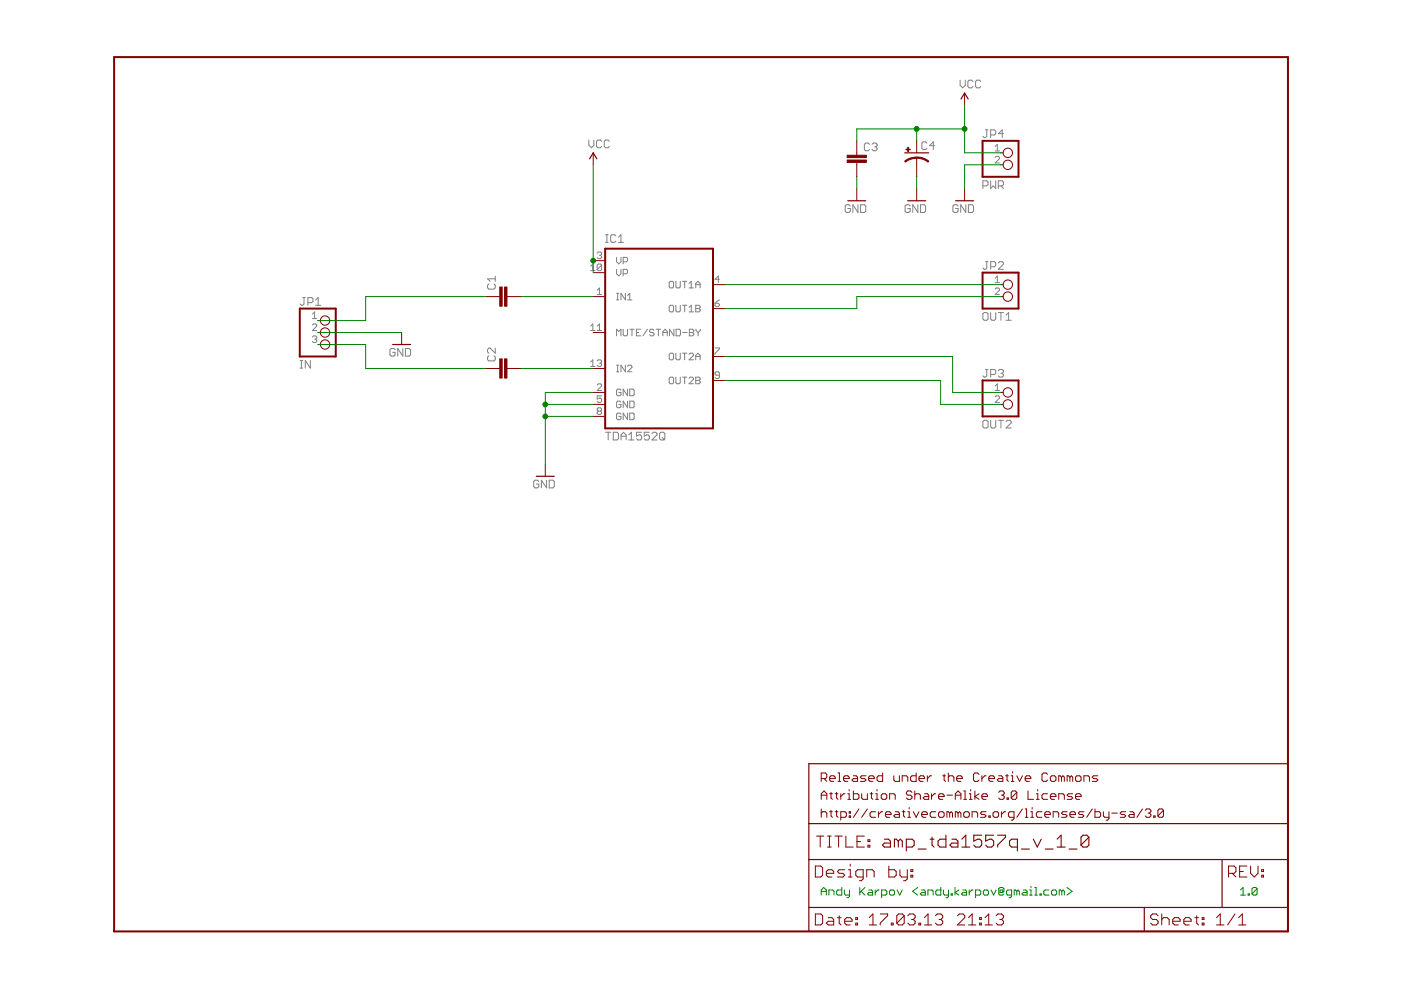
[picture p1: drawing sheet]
<?xml version="1.0" encoding="utf-8"?>
<!DOCTYPE eagle SYSTEM "eagle.dtd">
<!--
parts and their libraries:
SparkFun-Aesthetics: Licensing: CC v3.0 Share-Alike You are welcome to use this library for commercial purposes.
-->
<eagle version="6.4">
<drawing>
<settings>
<setting alwaysvectorfont="yes"/>
<setting verticaltext="up"/>
</settings>
<grid distance="0.1" unitdist="inch" unit="inch" style="lines" multiple="1" display="no" altdistance="0.01" altunitdist="inch" altunit="inch"/>
<schematic xreflabel="%F%N/%S.%C%R" xrefpart="/%S.%C%R">
<libraries>
<library name="SparkFun-Aesthetics">
<symbols>
<symbol name="LETTER_L">
<wire x1="0" y1="185.42" x2="248.92" y2="185.42" width="0.4064" layer="94"/>
<wire x1="248.92" y1="185.42" x2="248.92" y2="0" width="0.4064" layer="94"/>
<wire x1="0" y1="185.42" x2="0" y2="0" width="0.4064" layer="94"/>
<wire x1="0" y1="0" x2="248.92" y2="0" width="0.4064" layer="94"/>
</symbol>
<symbol name="DOCFIELD">
<wire x1="0" y1="0" x2="71.12" y2="0" width="0.254" layer="94"/>
<wire x1="101.6" y1="15.24" x2="87.63" y2="15.24" width="0.254" layer="94"/>
<wire x1="0" y1="0" x2="0" y2="5.08" width="0.254" layer="94"/>
<wire x1="0" y1="5.08" x2="71.12" y2="5.08" width="0.254" layer="94"/>
<wire x1="0" y1="5.08" x2="0" y2="15.24" width="0.254" layer="94"/>
<wire x1="101.6" y1="15.24" x2="101.6" y2="5.08" width="0.254" layer="94"/>
<wire x1="71.12" y1="5.08" x2="71.12" y2="0" width="0.254" layer="94"/>
<wire x1="71.12" y1="5.08" x2="87.63" y2="5.08" width="0.254" layer="94"/>
<wire x1="71.12" y1="0" x2="101.6" y2="0" width="0.254" layer="94"/>
<wire x1="87.63" y1="15.24" x2="87.63" y2="5.08" width="0.254" layer="94"/>
<wire x1="87.63" y1="15.24" x2="0" y2="15.24" width="0.254" layer="94"/>
<wire x1="87.63" y1="5.08" x2="101.6" y2="5.08" width="0.254" layer="94"/>
<wire x1="101.6" y1="5.08" x2="101.6" y2="0" width="0.254" layer="94"/>
<wire x1="0" y1="15.24" x2="0" y2="22.86" width="0.254" layer="94"/>
<wire x1="101.6" y1="35.56" x2="0" y2="35.56" width="0.254" layer="94"/>
<wire x1="101.6" y1="35.56" x2="101.6" y2="22.86" width="0.254" layer="94"/>
<wire x1="0" y1="22.86" x2="101.6" y2="22.86" width="0.254" layer="94"/>
<wire x1="0" y1="22.86" x2="0" y2="35.56" width="0.254" layer="94"/>
<wire x1="101.6" y1="22.86" x2="101.6" y2="15.24" width="0.254" layer="94"/>
<text x="1.27" y="1.27" size="2.54" layer="94" font="vector">Date:</text>
<text x="12.7" y="1.27" size="2.54" layer="94" font="vector">&gt;LAST_DATE_TIME</text>
<text x="72.39" y="1.27" size="2.54" layer="94" font="vector">Sheet:</text>
<text x="86.36" y="1.27" size="2.54" layer="94" font="vector">&gt;SHEET</text>
<text x="88.9" y="11.43" size="2.54" layer="94" font="vector">REV:</text>
<text x="1.524" y="17.78" size="2.54" layer="94" font="vector">TITLE:</text>
<text x="15.494" y="17.78" size="2.7432" layer="94" font="vector">&gt;DRAWING_NAME</text>
<text x="2.54" y="31.75" size="1.9304" layer="94">Released under the Creative Commons</text>
<text x="2.54" y="27.94" size="1.9304" layer="94">Attribution Share-Alike 3.0 License</text>
<text x="2.54" y="24.13" size="1.9304" layer="94">http://creativecommons.org/licenses/by-sa/3.0</text>
<text x="1.27" y="11.43" size="2.54" layer="94">Design by:</text>
</symbol>
<symbol name="DGND">
<wire x1="-1.905" y1="0" x2="1.905" y2="0" width="0.254" layer="94"/>
<text x="-2.54" y="-2.54" size="1.778" layer="96">&gt;VALUE</text>
<pin name="GND" x="0" y="2.54" visible="off" length="short" direction="sup" rot="R270"/>
</symbol>
<symbol name="VCC2">
<wire x1="0.762" y1="1.27" x2="0" y2="2.54" width="0.254" layer="94"/>
<wire x1="0" y1="2.54" x2="-0.762" y2="1.27" width="0.254" layer="94"/>
<text x="-1.016" y="3.556" size="1.778" layer="96">&gt;VALUE</text>
<pin name="VCC" x="0" y="0" visible="off" length="short" direction="sup" rot="R90"/>
</symbol>
</symbols>
<devicesets>
<deviceset name="FRAME-LETTER" prefix="FRAME">
<gates>
<gate name="G$1" symbol="LETTER_L" x="0" y="0"/>
<gate name="G$2" symbol="DOCFIELD" x="147.32" y="0" addlevel="must"/>
</gates>
<devices>
<device name="" package="CREATIVE_COMMONS">
<technologies>
<technology name=""/>
</technologies>
</device>
</devices>
</deviceset>
<deviceset name="GND" prefix="GND">
<gates>
<gate name="1" symbol="DGND" x="0" y="0"/>
</gates>
<devices>
<device name="">
<technologies>
<technology name=""/>
</technologies>
</device>
</devices>
</deviceset>
<deviceset name="VCC" prefix="SUPPLY">
<gates>
<gate name="1" symbol="VCC2" x="0" y="0"/>
</gates>
<devices>
<device name="">
<technologies>
<technology name=""/>
</technologies>
</device>
</devices>
</deviceset>
</devicesets>
</library>
<library name="philips-semiconductors">
<symbols>
<symbol name="TDA1552Q">
<pin name="IN1" x="-12.7" y="7.62" length="short" direction="in"/>
<pin name="IN2" x="-12.7" y="-7.62" length="short" direction="in"/>
<pin name="VP@1" x="-12.7" y="15.24" length="short" direction="in"/>
<pin name="VP@2" x="-12.7" y="12.7" length="short" direction="in"/>
<pin name="MUTE/STAND-BY" x="-12.7" y="0" length="short" direction="in"/>
<pin name="GND@1" x="-12.7" y="-12.7" length="short" direction="pwr"/>
<pin name="GND@2" x="-12.7" y="-15.24" length="short" direction="pwr"/>
<pin name="OUT1A" x="15.24" y="10.16" length="short" direction="out" rot="R180"/>
<pin name="OUT1B" x="15.24" y="5.08" length="short" direction="out" rot="R180"/>
<pin name="OUT2A" x="15.24" y="-5.08" length="short" direction="out" rot="R180"/>
<pin name="OUT2B" x="15.24" y="-10.16" length="short" direction="out" rot="R180"/>
<wire x1="-10.16" y1="17.78" x2="12.7" y2="17.78" width="0.4064" layer="94"/>
<wire x1="12.7" y1="17.78" x2="12.7" y2="-20.32" width="0.4064" layer="94"/>
<wire x1="12.7" y1="-20.32" x2="-10.16" y2="-20.32" width="0.4064" layer="94"/>
<wire x1="-10.16" y1="-20.32" x2="-10.16" y2="17.78" width="0.4064" layer="94"/>
<text x="-10.16" y="19.05" size="1.778" layer="95">&gt;NAME</text>
<text x="-10.16" y="-22.86" size="1.778" layer="96">&gt;VALUE</text>
<pin name="GND@3" x="-12.7" y="-17.78" length="short" direction="pwr"/>
</symbol>
</symbols>
<devicesets>
<deviceset name="TDA1552Q" prefix="IC">
<gates>
<gate name="G$1" symbol="TDA1552Q" x="0" y="0"/>
</gates>
<devices>
<device name="" package="MULTIWAT-SIL13">
<connects>
<connect gate="G$1" pin="GND@1" pad="2"/>
<connect gate="G$1" pin="GND@2" pad="5"/>
<connect gate="G$1" pin="GND@3" pad="8"/>
<connect gate="G$1" pin="IN1" pad="1"/>
<connect gate="G$1" pin="IN2" pad="13"/>
<connect gate="G$1" pin="MUTE/STAND-BY" pad="11"/>
<connect gate="G$1" pin="OUT1A" pad="4"/>
<connect gate="G$1" pin="OUT1B" pad="6"/>
<connect gate="G$1" pin="OUT2A" pad="7"/>
<connect gate="G$1" pin="OUT2B" pad="9"/>
<connect gate="G$1" pin="VP@1" pad="3"/>
<connect gate="G$1" pin="VP@2" pad="10"/>
</connects>
<technologies>
<technology name=""/>
</technologies>
</device>
</devices>
</deviceset>
</devicesets>
</library>
<library name="SparkFun-Capacitors">
<symbols>
<symbol name="CAP">
<wire x1="0" y1="2.54" x2="0" y2="2.032" width="0.1524" layer="94"/>
<wire x1="0" y1="0" x2="0" y2="0.508" width="0.1524" layer="94"/>
<text x="1.524" y="2.921" size="1.778" layer="95">&gt;NAME</text>
<text x="1.524" y="-2.159" size="1.778" layer="96">&gt;VALUE</text>
<rectangle x1="-2.032" y1="0.508" x2="2.032" y2="1.016" layer="94"/>
<rectangle x1="-2.032" y1="1.524" x2="2.032" y2="2.032" layer="94"/>
<pin name="1" x="0" y="5.08" visible="off" length="short" direction="pas" swaplevel="1" rot="R270"/>
<pin name="2" x="0" y="-2.54" visible="off" length="short" direction="pas" swaplevel="1" rot="R90"/>
</symbol>
<symbol name="CAP_POL">
<wire x1="-2.54" y1="0" x2="2.54" y2="0" width="0.254" layer="94"/>
<wire x1="0" y1="-1.016" x2="0" y2="-2.54" width="0.1524" layer="94"/>
<wire x1="0" y1="-1" x2="2.4892" y2="-1.8542" width="0.254" layer="94" curve="-37.878202" cap="flat"/>
<wire x1="-2.4669" y1="-1.8504" x2="0" y2="-1.0161" width="0.254" layer="94" curve="-37.376341" cap="flat"/>
<text x="1.016" y="0.635" size="1.778" layer="95">&gt;NAME</text>
<text x="1.016" y="-4.191" size="1.778" layer="96">&gt;VALUE</text>
<rectangle x1="-2.253" y1="0.668" x2="-1.364" y2="0.795" layer="94"/>
<rectangle x1="-1.872" y1="0.287" x2="-1.745" y2="1.176" layer="94"/>
<pin name="+" x="0" y="2.54" visible="off" length="short" direction="pas" swaplevel="1" rot="R270"/>
<pin name="-" x="0" y="-5.08" visible="off" length="short" direction="pas" swaplevel="1" rot="R90"/>
</symbol>
</symbols>
<devicesets>
<deviceset name="CAP" prefix="C" uservalue="yes">
<gates>
<gate name="G$1" symbol="CAP" x="0" y="0"/>
</gates>
<devices>
<device name="PTH" package="CAP-PTH-SMALL">
<connects>
<connect gate="G$1" pin="1" pad="1"/>
<connect gate="G$1" pin="2" pad="2"/>
</connects>
<technologies>
<technology name=""/>
</technologies>
</device>
<device name="PTH2" package="CAP-PTH-SMALL2">
<connects>
<connect gate="G$1" pin="1" pad="1"/>
<connect gate="G$1" pin="2" pad="2"/>
</connects>
<technologies>
<technology name=""/>
</technologies>
</device>
<device name="0805" package="0805">
<connects>
<connect gate="G$1" pin="1" pad="1"/>
<connect gate="G$1" pin="2" pad="2"/>
</connects>
<technologies>
<technology name=""/>
</technologies>
</device>
<device name="PTH3" package="CAP-PTH-LARGE">
<connects>
<connect gate="G$1" pin="1" pad="1"/>
<connect gate="G$1" pin="2" pad="2"/>
</connects>
<technologies>
<technology name=""/>
</technologies>
</device>
<device name="SMD" package="GRM43D">
<connects>
<connect gate="G$1" pin="1" pad="A"/>
<connect gate="G$1" pin="2" pad="C"/>
</connects>
<technologies>
<technology name=""/>
</technologies>
</device>
<device name="0603-CAP" package="0603-CAP">
<connects>
<connect gate="G$1" pin="1" pad="1"/>
<connect gate="G$1" pin="2" pad="2"/>
</connects>
<technologies>
<technology name=""/>
</technologies>
</device>
<device name="0402-CAP" package="0402-CAP">
<connects>
<connect gate="G$1" pin="1" pad="1"/>
<connect gate="G$1" pin="2" pad="2"/>
</connects>
<technologies>
<technology name=""/>
</technologies>
</device>
<device name="PTH1" package="CAP-PTH-5MM">
<connects>
<connect gate="G$1" pin="1" pad="1"/>
<connect gate="G$1" pin="2" pad="2"/>
</connects>
<technologies>
<technology name=""/>
</technologies>
</device>
<device name="_" package="AXIAL-5MM">
<connects>
<connect gate="G$1" pin="1" pad="P$1"/>
<connect gate="G$1" pin="2" pad="P$2"/>
</connects>
<technologies>
<technology name=""/>
</technologies>
</device>
<device name="1210" package="1210">
<connects>
<connect gate="G$1" pin="1" pad="1"/>
<connect gate="G$1" pin="2" pad="2"/>
</connects>
<technologies>
<technology name=""/>
</technologies>
</device>
<device name="1206" package="1206">
<connects>
<connect gate="G$1" pin="1" pad="1"/>
<connect gate="G$1" pin="2" pad="2"/>
</connects>
<technologies>
<technology name=""/>
</technologies>
</device>
<device name="ASMD" package="CTZ3">
<connects>
<connect gate="G$1" pin="1" pad="+"/>
<connect gate="G$1" pin="2" pad="-"/>
</connects>
<technologies>
<technology name=""/>
</technologies>
</device>
<device name="KIT" package="CAP-PTH-SMALL-KIT">
<connects>
<connect gate="G$1" pin="1" pad="1"/>
<connect gate="G$1" pin="2" pad="2"/>
</connects>
<technologies>
<technology name=""/>
</technologies>
</device>
<device name="EZ" package="CAP-PTH-SMALLEZ">
<connects>
<connect gate="G$1" pin="1" pad="1"/>
<connect gate="G$1" pin="2" pad="2"/>
</connects>
<technologies>
<technology name=""/>
</technologies>
</device>
</devices>
</deviceset>
<deviceset name="CAP_POL" prefix="C" uservalue="yes">
<gates>
<gate name="G$1" symbol="CAP_POL" x="0" y="0"/>
</gates>
<devices>
<device name="1206" package="EIA3216">
<connects>
<connect gate="G$1" pin="+" pad="A"/>
<connect gate="G$1" pin="-" pad="C"/>
</connects>
<technologies>
<technology name=""/>
</technologies>
</device>
<device name="3528" package="EIA3528">
<connects>
<connect gate="G$1" pin="+" pad="A"/>
<connect gate="G$1" pin="-" pad="C"/>
</connects>
<technologies>
<technology name=""/>
</technologies>
</device>
<device name="PTH1" package="CPOL-RADIAL-100UF-25V">
<connects>
<connect gate="G$1" pin="+" pad="1"/>
<connect gate="G$1" pin="-" pad="2"/>
</connects>
<technologies>
<technology name=""/>
</technologies>
</device>
<device name="PTH2" package="CPOL-RADIAL-10UF-25V">
<connects>
<connect gate="G$1" pin="+" pad="1"/>
<connect gate="G$1" pin="-" pad="2"/>
</connects>
<technologies>
<technology name=""/>
</technologies>
</device>
<device name="7343" package="EIA7343">
<connects>
<connect gate="G$1" pin="+" pad="A"/>
<connect gate="G$1" pin="-" pad="C"/>
</connects>
<technologies>
<technology name=""/>
</technologies>
</device>
<device name="G" package="PANASONIC_G">
<connects>
<connect gate="G$1" pin="+" pad="+"/>
<connect gate="G$1" pin="-" pad="-"/>
</connects>
<technologies>
<technology name=""/>
</technologies>
</device>
<device name="E" package="PANASONIC_E">
<connects>
<connect gate="G$1" pin="+" pad="+"/>
<connect gate="G$1" pin="-" pad="-"/>
</connects>
<technologies>
<technology name=""/>
</technologies>
</device>
<device name="C" package="PANASONIC_C">
<connects>
<connect gate="G$1" pin="+" pad="+"/>
<connect gate="G$1" pin="-" pad="-"/>
</connects>
<technologies>
<technology name=""/>
</technologies>
</device>
<device name="F80" package="NIPPON_F80">
<connects>
<connect gate="G$1" pin="+" pad="+"/>
<connect gate="G$1" pin="-" pad="-"/>
</connects>
<technologies>
<technology name=""/>
</technologies>
</device>
<device name="D" package="PANASONIC_D">
<connects>
<connect gate="G$1" pin="+" pad="+"/>
<connect gate="G$1" pin="-" pad="-"/>
</connects>
<technologies>
<technology name=""/>
</technologies>
</device>
<device name="PTH3" package="CPOL-RADIAL-1000UF-63V">
<connects>
<connect gate="G$1" pin="+" pad="1"/>
<connect gate="G$1" pin="-" pad="2"/>
</connects>
<technologies>
<technology name=""/>
</technologies>
</device>
<device name="PTH4" package="CPOL-RADIAL-1000UF-25V">
<connects>
<connect gate="G$1" pin="+" pad="1"/>
<connect gate="G$1" pin="-" pad="2"/>
</connects>
<technologies>
<technology name=""/>
</technologies>
</device>
<device name="SMD" package="VISHAY_C">
<connects>
<connect gate="G$1" pin="+" pad="+"/>
<connect gate="G$1" pin="-" pad="-"/>
</connects>
<technologies>
<technology name=""/>
</technologies>
</device>
<device name="H13" package="PANASONIC_H13">
<connects>
<connect gate="G$1" pin="+" pad="+"/>
<connect gate="G$1" pin="-" pad="-"/>
</connects>
<technologies>
<technology name=""/>
</technologies>
</device>
<device name="6032" package="EIA6032">
<connects>
<connect gate="G$1" pin="+" pad="P$1"/>
<connect gate="G$1" pin="-" pad="P$2"/>
</connects>
<technologies>
<technology name=""/>
</technologies>
</device>
<device name="EN_J2" package="EN_J2">
<connects>
<connect gate="G$1" pin="+" pad="+"/>
<connect gate="G$1" pin="-" pad="-"/>
</connects>
<technologies>
<technology name=""/>
</technologies>
</device>
<device name="3528-KIT" package="EIA3528-KIT">
<connects>
<connect gate="G$1" pin="+" pad="A"/>
<connect gate="G$1" pin="-" pad="C"/>
</connects>
<technologies>
<technology name=""/>
</technologies>
</device>
<device name="1206-KIT" package="EIA3216-KIT">
<connects>
<connect gate="G$1" pin="+" pad="A"/>
<connect gate="G$1" pin="-" pad="C"/>
</connects>
<technologies>
<technology name=""/>
</technologies>
</device>
</devices>
</deviceset>
</devicesets>
</library>
<library name="pinhead">
<symbols>
<symbol name="PINHD3">
<wire x1="-6.35" y1="-5.08" x2="1.27" y2="-5.08" width="0.4064" layer="94"/>
<wire x1="1.27" y1="-5.08" x2="1.27" y2="5.08" width="0.4064" layer="94"/>
<wire x1="1.27" y1="5.08" x2="-6.35" y2="5.08" width="0.4064" layer="94"/>
<wire x1="-6.35" y1="5.08" x2="-6.35" y2="-5.08" width="0.4064" layer="94"/>
<text x="-6.35" y="5.715" size="1.778" layer="95">&gt;NAME</text>
<text x="-6.35" y="-7.62" size="1.778" layer="96">&gt;VALUE</text>
<pin name="1" x="-2.54" y="2.54" visible="pad" length="short" direction="pas" function="dot"/>
<pin name="2" x="-2.54" y="0" visible="pad" length="short" direction="pas" function="dot"/>
<pin name="3" x="-2.54" y="-2.54" visible="pad" length="short" direction="pas" function="dot"/>
</symbol>
<symbol name="PINHD2">
<wire x1="-6.35" y1="-2.54" x2="1.27" y2="-2.54" width="0.4064" layer="94"/>
<wire x1="1.27" y1="-2.54" x2="1.27" y2="5.08" width="0.4064" layer="94"/>
<wire x1="1.27" y1="5.08" x2="-6.35" y2="5.08" width="0.4064" layer="94"/>
<wire x1="-6.35" y1="5.08" x2="-6.35" y2="-2.54" width="0.4064" layer="94"/>
<text x="-6.35" y="5.715" size="1.778" layer="95">&gt;NAME</text>
<text x="-6.35" y="-5.08" size="1.778" layer="96">&gt;VALUE</text>
<pin name="1" x="-2.54" y="2.54" visible="pad" length="short" direction="pas" function="dot"/>
<pin name="2" x="-2.54" y="0" visible="pad" length="short" direction="pas" function="dot"/>
</symbol>
</symbols>
<devicesets>
<deviceset name="PINHD-1X3" prefix="JP" uservalue="yes">
<gates>
<gate name="A" symbol="PINHD3" x="0" y="0"/>
</gates>
<devices>
<device name="" package="1X03">
<connects>
<connect gate="A" pin="1" pad="1"/>
<connect gate="A" pin="2" pad="2"/>
<connect gate="A" pin="3" pad="3"/>
</connects>
<technologies>
<technology name=""/>
</technologies>
</device>
<device name="/90" package="1X03/90">
<connects>
<connect gate="A" pin="1" pad="1"/>
<connect gate="A" pin="2" pad="2"/>
<connect gate="A" pin="3" pad="3"/>
</connects>
<technologies>
<technology name=""/>
</technologies>
</device>
</devices>
</deviceset>
<deviceset name="PINHD-1X2" prefix="JP" uservalue="yes">
<gates>
<gate name="G$1" symbol="PINHD2" x="0" y="0"/>
</gates>
<devices>
<device name="" package="1X02">
<connects>
<connect gate="G$1" pin="1" pad="1"/>
<connect gate="G$1" pin="2" pad="2"/>
</connects>
<technologies>
<technology name=""/>
</technologies>
</device>
<device name="/90" package="1X02/90">
<connects>
<connect gate="G$1" pin="1" pad="1"/>
<connect gate="G$1" pin="2" pad="2"/>
</connects>
<technologies>
<technology name=""/>
</technologies>
</device>
</devices>
</deviceset>
</devicesets>
</library>
</libraries>
<attributes>
</attributes>
<variantdefs>
</variantdefs>
<classes>
<class number="0" name="default" width="0" drill="0">
</class>
</classes>
<parts>
<part name="FRAME1" library="SparkFun-Aesthetics" deviceset="FRAME-LETTER" device=""/>
<part name="IC1" library="philips-semiconductors" deviceset="TDA1552Q" device=""/>
<part name="C1" library="SparkFun-Capacitors" deviceset="CAP" device="PTH3"/>
<part name="C2" library="SparkFun-Capacitors" deviceset="CAP" device="PTH3"/>
<part name="C3" library="SparkFun-Capacitors" deviceset="CAP" device="PTH3"/>
<part name="C4" library="SparkFun-Capacitors" deviceset="CAP_POL" device="PTH3"/>
<part name="JP1" library="pinhead" deviceset="PINHD-1X3" device="" value="IN"/>
<part name="JP2" library="pinhead" deviceset="PINHD-1X2" device="" value="OUT1"/>
<part name="JP3" library="pinhead" deviceset="PINHD-1X2" device="" value="OUT2"/>
<part name="JP4" library="pinhead" deviceset="PINHD-1X2" device="" value="PWR"/>
<part name="GND1" library="SparkFun-Aesthetics" deviceset="GND" device=""/>
<part name="GND2" library="SparkFun-Aesthetics" deviceset="GND" device=""/>
<part name="GND3" library="SparkFun-Aesthetics" deviceset="GND" device=""/>
<part name="GND4" library="SparkFun-Aesthetics" deviceset="GND" device=""/>
<part name="GND5" library="SparkFun-Aesthetics" deviceset="GND" device=""/>
<part name="SUPPLY1" library="SparkFun-Aesthetics" deviceset="VCC" device=""/>
<part name="SUPPLY2" library="SparkFun-Aesthetics" deviceset="VCC" device=""/>
</parts>
<sheets>
<sheet>
<plain>
<text x="149.86" y="7.62" size="1.778" layer="91">Andy Karpov &lt;andy.karpov@gmail.com&gt;</text>
<text x="238.76" y="7.62" size="1.778" layer="91">1.0</text>
</plain>
<instances>
<instance part="FRAME1" gate="G$1" x="0" y="0"/>
<instance part="FRAME1" gate="G$2" x="147.32" y="0"/>
<instance part="IC1" gate="G$1" x="114.3" y="127"/>
<instance part="C1" gate="G$1" x="83.82" y="134.62" rot="R90"/>
<instance part="C2" gate="G$1" x="83.82" y="119.38" rot="R90"/>
<instance part="C3" gate="G$1" x="157.48" y="162.56"/>
<instance part="C4" gate="G$1" x="170.18" y="165.1"/>
<instance part="JP1" gate="A" x="45.72" y="127"/>
<instance part="JP2" gate="G$1" x="190.5" y="134.62"/>
<instance part="JP3" gate="G$1" x="190.5" y="111.76"/>
<instance part="JP4" gate="G$1" x="190.5" y="162.56"/>
<instance part="GND1" gate="1" x="91.44" y="96.52"/>
<instance part="GND2" gate="1" x="60.96" y="124.46"/>
<instance part="GND3" gate="1" x="157.48" y="154.94"/>
<instance part="GND4" gate="1" x="170.18" y="154.94"/>
<instance part="GND5" gate="1" x="180.34" y="154.94"/>
<instance part="SUPPLY1" gate="1" x="101.6" y="162.56"/>
<instance part="SUPPLY2" gate="1" x="180.34" y="175.26"/>
</instances>
<busses>
</busses>
<nets>
<net name="N$1" class="0">
<segment>
<pinref part="JP1" gate="A" pin="1"/>
<wire x1="43.18" y1="129.54" x2="53.34" y2="129.54" width="0.2032" layer="91"/>
<wire x1="53.34" y1="129.54" x2="53.34" y2="134.62" width="0.2032" layer="91"/>
<pinref part="C1" gate="G$1" pin="1"/>
<wire x1="53.34" y1="134.62" x2="78.74" y2="134.62" width="0.2032" layer="91"/>
</segment>
</net>
<net name="N$2" class="0">
<segment>
<pinref part="C1" gate="G$1" pin="2"/>
<pinref part="IC1" gate="G$1" pin="IN1"/>
<wire x1="86.36" y1="134.62" x2="101.6" y2="134.62" width="0.2032" layer="91"/>
</segment>
</net>
<net name="N$3" class="0">
<segment>
<pinref part="JP1" gate="A" pin="3"/>
<wire x1="43.18" y1="124.46" x2="53.34" y2="124.46" width="0.2032" layer="91"/>
<wire x1="53.34" y1="124.46" x2="53.34" y2="119.38" width="0.2032" layer="91"/>
<pinref part="C2" gate="G$1" pin="1"/>
<wire x1="53.34" y1="119.38" x2="78.74" y2="119.38" width="0.2032" layer="91"/>
</segment>
</net>
<net name="N$4" class="0">
<segment>
<pinref part="C2" gate="G$1" pin="2"/>
<pinref part="IC1" gate="G$1" pin="IN2"/>
<wire x1="86.36" y1="119.38" x2="101.6" y2="119.38" width="0.2032" layer="91"/>
</segment>
</net>
<net name="GND" class="0">
<segment>
<pinref part="JP1" gate="A" pin="2"/>
<pinref part="GND2" gate="1" pin="GND"/>
<wire x1="43.18" y1="127" x2="60.96" y2="127" width="0.2032" layer="91"/>
</segment>
<segment>
<pinref part="IC1" gate="G$1" pin="GND@1"/>
<pinref part="GND1" gate="1" pin="GND"/>
<wire x1="101.6" y1="114.3" x2="91.44" y2="114.3" width="0.2032" layer="91"/>
<wire x1="91.44" y1="114.3" x2="91.44" y2="111.76" width="0.2032" layer="91"/>
<pinref part="IC1" gate="G$1" pin="GND@2"/>
<wire x1="91.44" y1="111.76" x2="91.44" y2="109.22" width="0.2032" layer="91"/>
<wire x1="91.44" y1="109.22" x2="91.44" y2="99.06" width="0.2032" layer="91"/>
<wire x1="101.6" y1="111.76" x2="91.44" y2="111.76" width="0.2032" layer="91"/>
<pinref part="IC1" gate="G$1" pin="GND@3"/>
<wire x1="101.6" y1="109.22" x2="91.44" y2="109.22" width="0.2032" layer="91"/>
<junction x="91.44" y="109.22"/>
<junction x="91.44" y="111.76"/>
</segment>
<segment>
<pinref part="C3" gate="G$1" pin="2"/>
<pinref part="GND3" gate="1" pin="GND"/>
<wire x1="157.48" y1="160.02" x2="157.48" y2="157.48" width="0.2032" layer="91"/>
</segment>
<segment>
<pinref part="C4" gate="G$1" pin="-"/>
<pinref part="GND4" gate="1" pin="GND"/>
<wire x1="170.18" y1="160.02" x2="170.18" y2="157.48" width="0.2032" layer="91"/>
</segment>
<segment>
<pinref part="JP4" gate="G$1" pin="2"/>
<pinref part="GND5" gate="1" pin="GND"/>
<wire x1="187.96" y1="162.56" x2="180.34" y2="162.56" width="0.2032" layer="91"/>
<wire x1="180.34" y1="162.56" x2="180.34" y2="157.48" width="0.2032" layer="91"/>
</segment>
</net>
<net name="VCC" class="0">
<segment>
<pinref part="IC1" gate="G$1" pin="VP@2"/>
<pinref part="IC1" gate="G$1" pin="VP@1"/>
<wire x1="101.6" y1="139.7" x2="101.6" y2="142.24" width="0.2032" layer="91"/>
<wire x1="101.6" y1="142.24" x2="101.6" y2="162.56" width="0.2032" layer="91"/>
<pinref part="SUPPLY1" gate="1" pin="VCC"/>
<junction x="101.6" y="142.24"/>
</segment>
<segment>
<pinref part="SUPPLY2" gate="1" pin="VCC"/>
<wire x1="180.34" y1="175.26" x2="180.34" y2="170.18" width="0.2032" layer="91"/>
<pinref part="JP4" gate="G$1" pin="1"/>
<wire x1="180.34" y1="170.18" x2="180.34" y2="165.1" width="0.2032" layer="91"/>
<wire x1="180.34" y1="165.1" x2="187.96" y2="165.1" width="0.2032" layer="91"/>
<pinref part="C3" gate="G$1" pin="1"/>
<wire x1="180.34" y1="170.18" x2="170.18" y2="170.18" width="0.2032" layer="91"/>
<wire x1="170.18" y1="170.18" x2="157.48" y2="170.18" width="0.2032" layer="91"/>
<wire x1="157.48" y1="170.18" x2="157.48" y2="167.64" width="0.2032" layer="91"/>
<pinref part="C4" gate="G$1" pin="+"/>
<wire x1="170.18" y1="167.64" x2="170.18" y2="170.18" width="0.2032" layer="91"/>
<junction x="170.18" y="170.18"/>
<junction x="180.34" y="170.18"/>
</segment>
</net>
<net name="N$6" class="0">
<segment>
<pinref part="IC1" gate="G$1" pin="OUT1A"/>
<pinref part="JP2" gate="G$1" pin="1"/>
<wire x1="129.54" y1="137.16" x2="187.96" y2="137.16" width="0.2032" layer="91"/>
</segment>
</net>
<net name="N$7" class="0">
<segment>
<pinref part="IC1" gate="G$1" pin="OUT1B"/>
<wire x1="129.54" y1="132.08" x2="157.48" y2="132.08" width="0.2032" layer="91"/>
<wire x1="157.48" y1="132.08" x2="157.48" y2="134.62" width="0.2032" layer="91"/>
<pinref part="JP2" gate="G$1" pin="2"/>
<wire x1="157.48" y1="134.62" x2="187.96" y2="134.62" width="0.2032" layer="91"/>
</segment>
</net>
<net name="N$8" class="0">
<segment>
<pinref part="IC1" gate="G$1" pin="OUT2A"/>
<wire x1="129.54" y1="121.92" x2="177.8" y2="121.92" width="0.2032" layer="91"/>
<wire x1="177.8" y1="121.92" x2="177.8" y2="114.3" width="0.2032" layer="91"/>
<pinref part="JP3" gate="G$1" pin="1"/>
<wire x1="177.8" y1="114.3" x2="187.96" y2="114.3" width="0.2032" layer="91"/>
</segment>
</net>
<net name="N$9" class="0">
<segment>
<pinref part="IC1" gate="G$1" pin="OUT2B"/>
<wire x1="129.54" y1="116.84" x2="175.26" y2="116.84" width="0.2032" layer="91"/>
<wire x1="175.26" y1="116.84" x2="175.26" y2="111.76" width="0.2032" layer="91"/>
<pinref part="JP3" gate="G$1" pin="2"/>
<wire x1="175.26" y1="111.76" x2="187.96" y2="111.76" width="0.2032" layer="91"/>
</segment>
</net>
</nets>
</sheet>
</sheets>
<errors>
<approved hash="202,1,101.6,127,IC1,MUTE/STAND-BY,,,,"/>
<approved hash="115,1,82.55,136.299,C1,,,,,"/>
<approved hash="115,1,82.55,121.059,C2,,,,,"/>
<approved hash="115,1,159.159,163.83,C3,,,,,"/>
<approved hash="115,1,171.288,163.83,C4,,,,,"/>
</errors>
</schematic>
</drawing>
</eagle>
